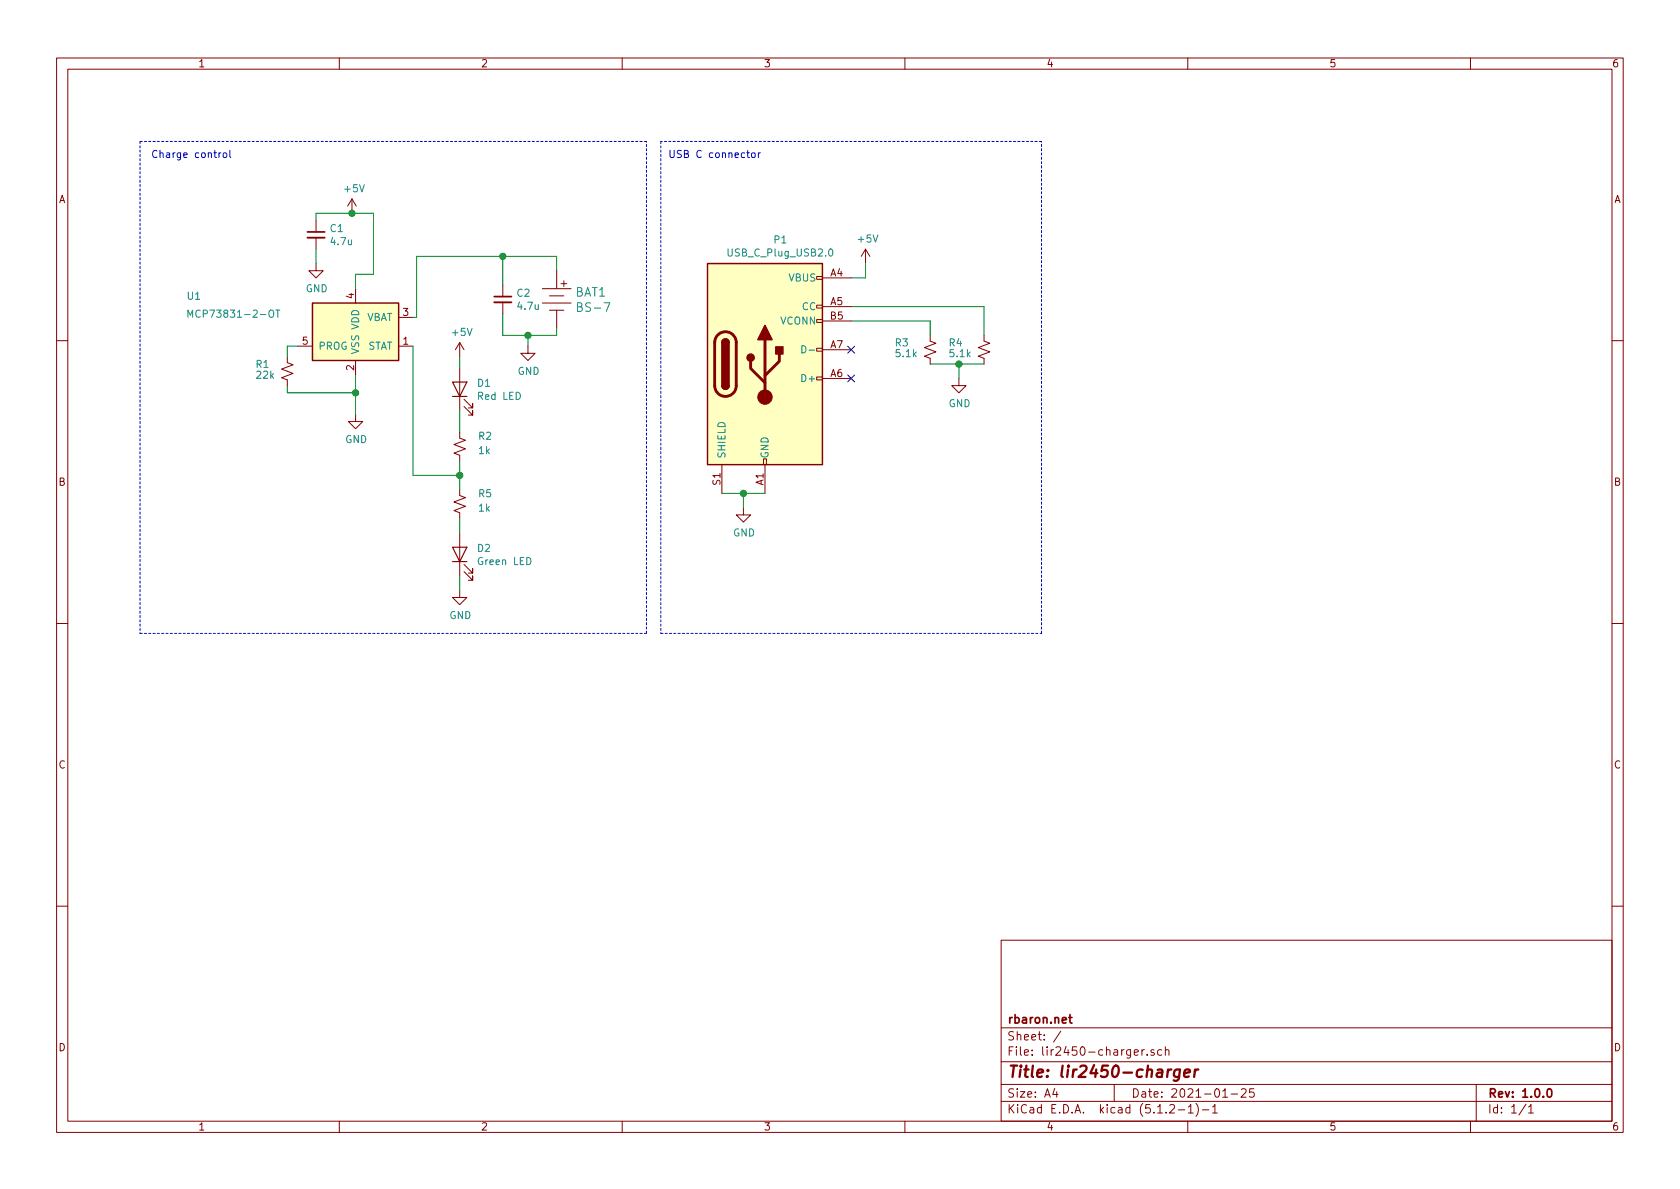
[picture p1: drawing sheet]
<svg xmlns="http://www.w3.org/2000/svg" width="297mm" height="210mm" viewBox="0 0 297 210" stroke-linecap="round" stroke-linejoin="round" font-family="sans-serif">
<g fill="none" stroke="#840000" stroke-width=".18">
<path d="M10 10.3h277v189.9h-277zM12 12.2h273v186.1h-273zM60 10.3v1.9M110 10.3v1.9M160 10.3v1.9M210 10.3v1.9M260 10.3v1.9M55.9 39v2M62.2 35.2l-.7 1.2M62.2 35.2v2.5M62.2 35.2l.8 1.2M55.9 46.6v1.3h1.2l-1.2 1.2-1.3-1.2h1.3"/>
<path d="M55.9 42v2.1M62.9 51v2.6M70.5 56.1h2.5M88.9 50.4v2M88.9 53.5v2M95.9 53.6h5.1M95.9 51h5.1M97.2 54.9h2.5M97.2 52.3h2.5M98.4 47.9v3.1M98.4 54.9v3.1M99.2 50.2h1"/>
<path d="M99.7 49.7v1M144.4 56.5h1v.5h-1zM144.4 54h1v.5h-1zM144.4 48.9h1v.5h-1zM145.4 49.1h5.1M145.4 54.2h5.1M145.4 56.8h5.1M153 44.1l-.7 1.2M153 44.1v2.5M153 44.1l.8 1.2M164.5 59.3v1l1 .4-2.1 .8 2.1 .7-2.1 .8 1.1 .4v1M174 59.3v1l1 .4-2 .8 2 .7-2 .8 1 .4v1"/>
<path d="M10 60.2h2M50.8 63.1v1l1 .4-2 .8 2 .7-2 .8 1 .4v1M52.7 61.2h2.5M62.9 73.3v1.2h1.2l-1.2 1.3-1.3-1.3h1.3M62.9 63.7v2.6M70.5 61.2h2.5M81.3 76.4v1.1l1 .3-2 .8 2 .8-2 .7 1 .4v1M81.3 60.6l-.8 1.2M81.3 60.6v2.5M81.3 65v7.6M81.3 60.6l.7 1.2M82 71.9l1.6 1.5v-.8v.8h-.8"/>
<path d="M82 70.6l1.6 1.5v-.7v.7h-.8M93.3 61.2v1.3h1.3l-1.3 1.2-1.2-1.2h1.2M144.4 66.7h1v.5h-1zM144.4 61.6h1v.5h-1zM145.4 66.9h5.1M145.4 61.8h5.1M169.5 66.9v1.3h1.3l-1.3 1.3-1.2-1.3h1.2M285 60.2h2M81.3 86.6v1l1 .4-2 .8 2 .7-2 .8 1 .4v1M81.3 94.2v7.6M82 99.8l1.6 1.5v-.7v.7h-.8M127.6 82.2v5"/>
<path d="M131.4 89.8v1.3h1.3l-1.3 1.2-1.2-1.2h1.2M135 81.1h.5v1.1h-.5zM135.3 82.2v5M10 110.3h2M81.3 104.4v1.3h1.2l-1.2 1.2-1.3-1.2h1.3M82 101.1l1.6 1.5v-.8v.8h-.8M285 110.3h2M10 160.2h2M177 166.3h108v32h-108zM285 160.2h2M60 198.3v1.9M110 198.3v1.9"/>
<path d="M160 198.3v1.9M177 194.8h108M177 191.8h108M177 187.8h108M177 181.8h108M186.5 192.5l-.4 1h1M186.8 193v1M187.6 182.3l-1.3 2M197 191.8v3M200.6 186.1l.7-.1-.1-.3-.4-.1-.2 .2v.7h.6M201.9 185.6v1M202.3 185.6l-.4 .3"/>
<path d="M202.8 186.5v.1M204 185.7l-.3-.1-.2 .2 .1 .2 .4 .2v.3h-.5M205.4 185.7l-.4-.1-.3 .3v.6l.3 .1 .4-.1M206 185.7l.2-.1 .4 .1 .1 .9M206 185.1v1.5M206.8 195.5l.2-.2h.4l.2 .2 .1 .3-.1 .2-.8 .8h.9M208.3 196.3h1.2M210 198.3v1.9M210.1 195.8l.4-.5v1.5M210.1 196.8h.9M211.5 195.1a1.71 1.71 0 0 1 0 2.3M212.6 196.3h1.1"/>
<path d="M214.4 195.8l.4-.5v1.5M214.4 196.8h.8M216.2 194h.8M217.7 193.5h1.1M219.5 192.7l.2-.2h.3l.3 .2v.3v.2l-.9 .8h.9M221.7 192.5h-.7l-.1 .7 .2-.1 .5 .1 .2 .2-.1 .5-.2 .1-.6-.1M260 198.3v1.9M261 191.8v6.5M269.8 195.2l-1.2 2M270.3 195.8l.4-.5v1.5M270.3 196.8h.8"/>
</g>
<path d="M54.4 41h3M87.4 52.4h3M189 179.9h.5M189.2 179.4v1.3l.3 .2M273.7 192.6l.3-.1a.94 .94 0 0 1 0 1.5h-.1a1 1 0 0 1-.2-1.4z" fill="none" stroke="#840000" stroke-width=".3"/>
<path d="M207.1 189.1a.55 .55 0 0 0-.6 .4M208.6 189.2a.68 .68 0 0 0-1 .3v.8l.3 .1 .6-.1M208.6 189.1l-.2 1.6a.62 .62 0 0 1-.9 .3M209.4 189.8l1-.2-.1-.4h-.7l-.3 1 .3 .2 .6-.1M211.3 189.1l-.2 1.3M211.9 189.1a.55 .55 0 0 0-.6 .4" fill="none" stroke="#840000" stroke-width=".41"/>
<g fill="#ffffc2" stroke="#ffffc2" stroke-width=".18">
<path d="M55.2 53.6h15.3v10.1h-15.3z"/>
<path d="M125.1 46.6h20.3v35.6h-20.3z"/>
</g>
<path d="M55.2 53.6h15.3v10.1h-15.3zM125.1 46.6h20.3v35.6h-20.3zM127.6 68.2a.63 .63 0 0 0 .7 .6 .63 .63 0 0 0 .6-.6M127.6 60.6a.63 .63 0 0 1 .7-.7 .63 .63 0 0 1 .6 .7" fill="none" stroke="#840000" stroke-width=".25"/>
<path d="M33.2 56.1v-1.3l.5 .9 .4-.9v1.3M48.8 54.8h.7M49.1 54.8v1.3M146.6 44.1l.2-.1a.67 .67 0 0 1 .5 .6 .67 .67 0 0 1-.5 .7l-.3-.5zM141.8 61.1a.64 .64 0 0 1 .7 .7 .64 .64 0 0 1-.7 .6zM143.1 61.9h.9" fill="none" stroke="#008484" stroke-width=".18"/>
<g fill="none" stroke="#008400" stroke-width=".18">
<path d="M55.9 39v-1.3h10.1v10.8h-3.1v2.5M55.9 44.1v2.5M88.9 55.5v3.8h9.5v-1.3M88.9 45.3v5.1M93.3 59.3v1.9M98.4 47.9v-2.6h-24.7v10.8h-.7M150.5 56.8h14v2.5M150.5 54.2h23.5v5.1M153 46.6v2.5h-2.5M50.8 68.2v1.3h12.1M52.7 61.2h-1.9v1.9M62.9 66.3v7"/>
<path d="M73 61.2v22.9h8.3M81.3 63.1v1.9M81.3 72.6v3.8M164.5 64.4h9.5M169.5 64.4v2.5M81.3 81.5v5.1M81.3 91.7v2.5M127.6 87.2h7.7M131.4 87.2v2.6M81.3 101.8v2.6"/>
</g>
<g fill="#008400" stroke="#008400" stroke-width=".25">
<circle cx="62.9" cy="69.5" r=".51"/>
<circle cx="88.9" cy="45.3" r=".51"/>
<circle cx="93.3" cy="59.3" r=".51"/>
<circle cx="62.2" cy="37.7" r=".51"/>
<circle cx="131.4" cy="87.2" r=".51"/>
<circle cx="169.5" cy="64.4" r=".51"/>
<circle cx="81.3" cy="84.1" r=".51"/>
</g>
<path d="M80 67.6h2.5l-1.2 2.5zM80 70.1h2.5M80 96.8h2.5l-1.2 2.5zM80 99.3h2.5" fill="none" stroke="#840000" stroke-width=".2"/>
<path d="M54.4 42h3M87.4 53.5h3" fill="none" stroke="#840000" stroke-width=".33"/>
<path d="M149.9 61.2l1.2 1.3M149.9 66.3l1.2 1.2M151.1 61.2l-1.2 1.3M151.1 66.3l-1.2 1.2" fill="none" stroke="#000084" stroke-width=".18"/>
<path d="M126.8 59.4a1.9 1.9 0 0 1 2.1-.6 1.9 1.9 0 0 1 1.3 1.8v7.6a1.9 1.9 0 0 1-1.9 1.9 1.9 1.9 0 0 1-1.9-1.9v-7.8l.1-.5zM132.7 63.9v1.2l2.6 2.6M135.3 60.1v10.1M137.8 62.6v1.3l-2.5 2.5" fill="none" stroke="#840000" stroke-width=".51"/>
<g fill="#840000" stroke="#840000" stroke-width=".25">
<path d="M127.6 68.2h1.3a.63 .63 0 0 1-.6 .6 .63 .63 0 0 1-.7-.6z"/>
<path d="M127.8 60.1a.63 .63 0 0 1 .7-.1 .63 .63 0 0 1 .4 .6h-1.3z"/>
<path d="M127.6 60.6h1.3v7.6h-1.3z"/>
<path d="M137.2 61.3h1.2v1.3h-1.2z"/>
<path d="M135.3 57.5l1.2 2.6h-2.5z"/>
<circle cx="132.7" cy="63.2" r=".63"/>
</g>
<circle cx="135.3" cy="70.2" r="1.27" fill="#840000" stroke="#840000" stroke-width=".18"/>
<path d="M24.8 25v87M114.3 25h-89.5M116.8 25v87M184.1 25h-67.3M24.8 112h89.5M114.3 112v-87M116.8 112h67.3M184.1 112v-87" fill="none" stroke="#0000c2" stroke-width=".18" stroke-dasharray=".4 .4"/>
<path d="M39.1 27l-.4 .2M39.5 27.1l.4-.1 .2 .2-.1 .6-.3 .1-.2-.2zM40.6 26.6v1.1l.2 .2M132 27h.5M132.2 26.6v1.1l.3 .2M132.9 27.1l.2-.1 .3 .1 .1 .1-.1 .6-.3 .1-.2-.2zM134.1 27v.9M134.4 27l-.2 .1-.1 .1" fill="none" stroke="#0000c2" stroke-width=".18"/>
<text font-size="2.8" fill="#840000" x="178" y="190.5">Title: lir2450-charger</text>
<g font-size="2.1" fill="#008484">
<text x="101.7" y="52.4">BAT1</text>
<text x="102.5" y="55.1">BS-7</text>
</g>
<g font-size="2.1" fill="#840000">
<text x="178" y="184">Sheet: /</text>
<text x="178" y="181">rbaron.net</text>
<text x="178" y="186.7">File: lir2450-charger.sch</text>
<text x="178" y="196.9">KiCad E.D.A. kicad (5.1.2-1)-1</text>
<text x="178" y="194.1">Size: A4</text>
<text x="200" y="194.1">Date: 2021-01-25</text>
<text x="263" y="194.1">Rev: 1.0.0</text>
<text x="263" y="196.9">Id: 1/1</text>
</g>
<g font-size="1.8" fill="#840000">
<text x="35" y="11.9">1</text>
<text x="85" y="11.9">2</text>
<text x="135" y="11.9">3</text>
<text x="185" y="11.9">4</text>
<text x="235" y="11.9">5</text>
<text x="285" y="11.9">6</text>
<text x="10.4" y="35.9">A</text>
<text x="285.4" y="35.9">A</text>
<text x="62.6" y="52.8" transform="rotate(-90 62.6 52.8)">4</text>
<text x="146.8" y="48.9">A4</text>
<text x="146.8" y="54">A5</text>
<text x="71.3" y="55.9">3</text>
<text x="146.8" y="56.5">B5</text>
<text x="53.5" y="61">5</text>
<text x="62.6" y="65.5" transform="rotate(-90 62.6 65.5)">2</text>
<text x="71.3" y="61">1</text>
<text x="146.8" y="61.6">A7</text>
<text x="146.8" y="66.7">A6</text>
<text x="10.4" y="85.9">B</text>
<text x="127.4" y="85.8" transform="rotate(-90 127.4 85.8)">S1</text>
<text x="135" y="85.8" transform="rotate(-90 135 85.8)">A1</text>
<text x="285.4" y="85.9">B</text>
<text x="10.4" y="135.9">C</text>
<text x="285.4" y="135.9">C</text>
<text x="10.4" y="185.9">D</text>
<text x="285.4" y="185.9">D</text>
<text x="35" y="199.9">1</text>
<text x="85" y="199.9">2</text>
<text x="135" y="199.9">3</text>
<text x="185" y="199.9">4</text>
<text x="235" y="199.9">5</text>
<text x="285" y="199.9">6</text>
</g>
<g font-size="1.8" fill="#0000c2">
<text x="26.7" y="27.9">Charge control</text>
<text x="118.1" y="27.9">USB C connector</text>
</g>
<g font-size="1.8" fill="#008484">
<text x="61" y="34">+5V</text>
<text x="58.4" y="41">C1</text>
<text x="58.6" y="43.4">4.7u</text>
<text x="129" y="45.4">USB_C_Plug_USB2.0</text>
<text x="136.9" y="43">P1</text>
<text x="151.8" y="42.9">+5V</text>
<text x="33.2" y="53">U1</text>
<text x="54.1" y="51.7">GND</text>
<text x="91.4" y="52.5">C2</text>
<text x="139.5" y="49.8">VBUS</text>
<text x="34.5" y="56.2">MCP73831-2-OT</text>
<text x="64.6" y="56.8">VBAT</text>
<text x="80.1" y="59.4">+5V</text>
<text x="91.6" y="54.8">4.7u</text>
<text x="138" y="57.4">VCONN</text>
<text x="141.8" y="54.9">CC</text>
<text x="45.3" y="65.1">R1</text>
<text x="56.3" y="61.8">PROG</text>
<text x="63.5" y="62.7" transform="rotate(-90 63.5 62.7)">VSS VDD</text>
<text x="64.8" y="61.8">STAT</text>
<text x="158.3" y="61.3">R3</text>
<text x="158.5" y="63.2">5.1k</text>
<text x="167.8" y="61.3">R4</text>
<text x="168" y="63.2">5.1k</text>
<text x="45.4" y="67">22k</text>
<text x="84.5" y="68.4">D1</text>
<text x="84.6" y="70.7">Red LED</text>
<text x="91.5" y="66.3">GND</text>
<text x="142.1" y="67.6">D+</text>
<text x="84.7" y="77.8">R2</text>
<text x="167.7" y="72">GND</text>
<text x="61" y="78.4">GND</text>
<text x="84.7" y="80.3">1k</text>
<text x="128.3" y="81.1" transform="rotate(-90 128.3 81.1)">SHIELD</text>
<text x="135.9" y="81.1" transform="rotate(-90 135.9 81.1)">GND</text>
<text x="84.7" y="87.9">R5</text>
<text x="84.7" y="90.5">1k</text>
<text x="129.6" y="94.9">GND</text>
<text x="84.5" y="97.6">D2</text>
<text x="84.7" y="99.9">Green LED</text>
<text x="79.5" y="109.5">GND</text>
</g>
</svg>
